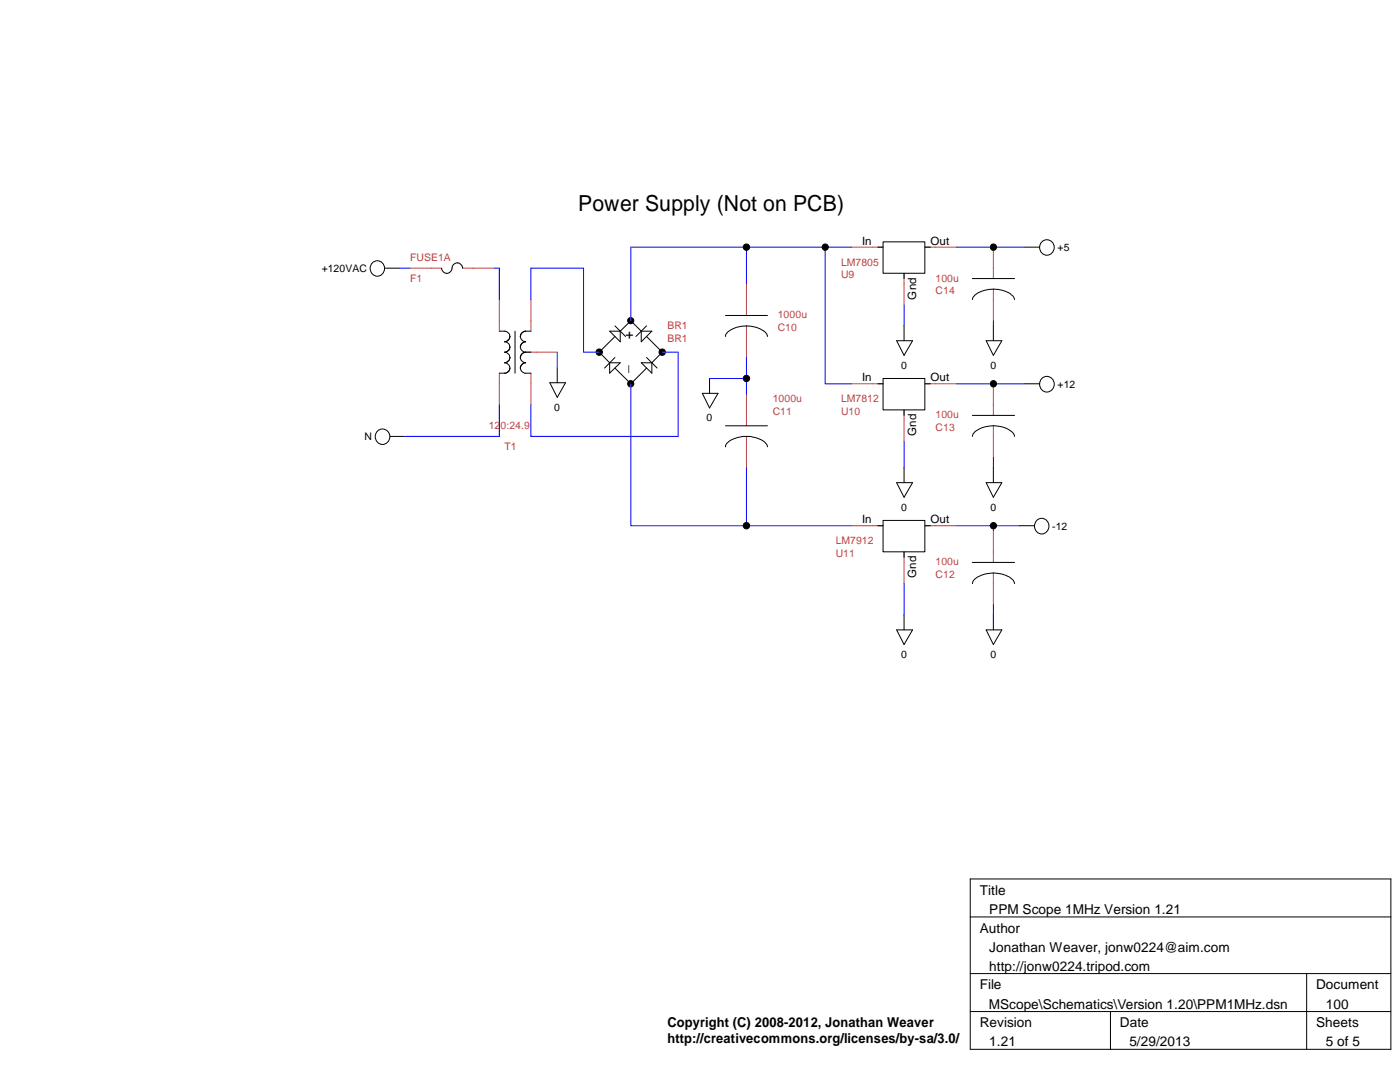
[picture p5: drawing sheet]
<svg xmlns="http://www.w3.org/2000/svg" width="279mm" height="216mm" viewBox="0 0 279 216" stroke-linecap="round" stroke-linejoin="round" font-family="sans-serif">
<g fill="none" stroke="#c04040" stroke-width=".2">
<path d="M81.8 53.5h6.3M92.3 53.5h6.3M99.7 59.8v6.3M106 59.8v6.3M149 56.6v6.3M169.9 49.3h6.3M180.4 54.6v6.2M184.6 49.3h6.3M198.2 49.3v6.3M198.2 57.7v6.3M99.7 74.5v6.3M104.9 70.3h6.3"/>
<path d="M106 74.5v6.3M149 65v6.3M149 78.7v6.3M169.9 76.6h6.3M184.6 76.6h6.3M198.2 76.6v6.3M149 87.1v6.2M180.4 81.8v6.3M198.2 85v6.3M169.9 104.9h6.3M180.4 110.2v6.3M184.6 104.9h6.3"/>
<path d="M198.2 106v6.2M198.2 114.3v6.3"/>
</g>
<g fill="none" stroke="#000" stroke-width=".2">
<path d="M74.5 52.3a1.48 1.48 0 0 1 2.3 1.3 1.48 1.48 0 0 1-2.3 1.2 1.62 1.62 0 0 1 0-2.5zM76.8 53.5h2.9M88.1 53.5a1.08 1.08 0 0 0 1.3 1 1.08 1.08 0 0 0 .9-1.3 1.07 1.07 0 0 1 1.1-.7 1.07 1.07 0 0 1 .9 1M175.2 49.3h1M176.2 48.3h8.4v6.2h-8.4zM180.4 54.6v1M184.6 49.3h1.1M194.1 59.8a3.1 3.1 0 0 1 2.6-1.9 5.7 5.7 0 0 1 5.6 1.4l.2 .5M194.1 55.6h8.4M204.6 49.3h2.9M99.7 66.1h1a1.06 1.06 0 0 1 1.1 1 1.06 1.06 0 0 1-1.1 1.1 1.04 1.04 0 0 1 1.1 1 1.04 1.04 0 0 1-1.1 1.1 1.06 1.06 0 0 1 1.1 1 1.06 1.06 0 0 1-1.1 1.1 1.04 1.04 0 0 1 1.1 1 1.04 1.04 0 0 1-1.1 1.1h-1M102.8 66.1v8.4"/>
<path d="M104.9 70.3a1.06 1.06 0 0 0-1.1 1 1.06 1.06 0 0 0 1.1 1.1 1.05 1.05 0 0 0-1.1 .9 1.05 1.05 0 0 0 .8 1.2h1.4M104.9 70.3h1.1M106 66.1h-1.1a1.06 1.06 0 0 0-1.1 1 1.06 1.06 0 0 0 1.1 1.1h-.3a1.03 1.03 0 0 0-.7 1.2 1.03 1.03 0 0 0 1 .9M109.7 76.4h3.2l-1.7 2.9zM111.2 73.4v3M121.7 66.1h2.1v2.1zM121.7 72.4h2.1l-2.1 2.1zM122.7 67.1l-3.1 3.2 2.1 2.1M122.7 65l2.1 2.1M122.7 73.4l3.2 3.2 3.1-3.2M122.7 71.3l-2.1 2.1M123.8 66.1l2.1-2.1 2.1 2.1"/>
<path d="M128 66.1h2.1l-2.1 2.1zM128 72.4h2.1v2.1zM129 71.3l2.1 2.1M129 67.1l3.2 3.2-2.1 2.1M129 65l-2.1 2.1M140.2 78.5h3.1l-1.7 2.9zM141.6 75.5v3M144.8 67.1a2.91 2.91 0 0 1 2.6-1.9 5.6 5.6 0 0 1 5.6 1.5l.2 .4M144.8 62.9h8.4M175.2 76.6h1M176.2 75.5h8.4v6.3h-8.4zM178.9 68h3.2l-1.7 2.9z"/>
<path d="M180.4 65v3M184.6 76.6h1.1M196.8 68h3.1l-1.7 2.9zM198.2 65v3M204.6 76.6h2.9M208.1 75.4a1.51 1.51 0 0 1 2.3 1.3 1.51 1.51 0 0 1-2.3 1.2 1.66 1.66 0 0 1 0-2.5zM77.9 87.1h2.9M144.8 89.2a2.74 2.74 0 0 1 2.3-1.9 5.9 5.9 0 0 1 5.9 1.4l.2 .5M144.8 85h8.4M178.9 96.3h3.2l-1.7 2.9zM180.4 81.8v1.1M180.4 93.3v3"/>
<path d="M194.1 87.1a2.4 2.4 0 0 1 1.8-1.7 6.2 6.2 0 0 1 6.3 1l.3 .7M194.1 82.9h8.4M196.8 96.3h3.1l-1.7 2.9zM198.2 93.3v3M175.2 104.9h1M176.2 103.8h8.4v6.3h-8.4zM180.4 110.2v1M184.6 104.9h1.1M194.1 116.5a2.85 2.85 0 0 1 2.3-1.9 5.9 5.9 0 0 1 5.8 1.2l.3 .7M194.1 112.2h8.4M203.5 104.9h3M207 103.7a1.5 1.5 0 0 1 2.3 1.3 1.5 1.5 0 0 1-2.3 1.2 1.66 1.66 0 0 1 0-2.5z"/>
<path d="M178.9 125.7h3.2l-1.7 2.9zM180.4 122.7v3M196.8 125.7h3.1l-1.7 2.9zM198.2 122.7v3M193.6 175.4h84v34h-84zM193.6 183h84M193.6 194.3h84M260.8 194.3v15.1M193.6 201.8h84M221.6 201.8v7.6"/>
<circle cx="149" cy="49.3" r=".64"/>
<circle cx="164.7" cy="49.3" r=".63"/>
<circle cx="198.3" cy="49.3" r=".63"/>
<circle cx="208.9" cy="49.4" r="1.51"/>
<circle cx="119.6" cy="70.3" r=".64"/>
<circle cx="125.9" cy="76.6" r=".63"/>
<circle cx="125.9" cy="64" r=".62"/>
<circle cx="132.2" cy="70.3" r=".64"/>
<circle cx="149" cy="75.5" r=".64"/>
<circle cx="198.3" cy="76.6" r=".63"/>
<circle cx="76.3" cy="87.1" r="1.51"/>
<circle cx="149" cy="104.9" r=".64"/>
<circle cx="198.3" cy="104.9" r=".63"/>
</g>
<g fill="#000">
<circle cx="149" cy="49.3" r=".64"/>
<circle cx="164.7" cy="49.3" r=".63"/>
<circle cx="198.3" cy="49.3" r=".63"/>
<circle cx="119.6" cy="70.3" r=".64"/>
<circle cx="125.9" cy="76.6" r=".63"/>
<circle cx="125.9" cy="64" r=".62"/>
<circle cx="132.2" cy="70.3" r=".64"/>
<circle cx="149" cy="75.5" r=".64"/>
<circle cx="198.3" cy="76.6" r=".63"/>
<circle cx="149" cy="104.9" r=".64"/>
<circle cx="198.3" cy="104.9" r=".63"/>
</g>
<g fill="none" stroke="#00f" stroke-width=".2">
<path d="M79.7 53.5h2.1M98.6 53.5h1.1v6.3M106 59.8v-6.3h10.5v16.8h3.1M149 49.3v7.3M164.7 49.3v27.3h5.2M169.9 49.3h-44v14.7M190.9 49.3h13.7M111.2 70.3v3.1M125.9 76.6v28.3h44M132.2 70.3h3.1v16.8h-29.3v-6.3M141.6 75.5h7.4M149 71.3v7.4"/>
<path d="M180.4 60.8v4.2M190.9 76.6h13.7M198.2 64v1M99.7 80.8v6.3h-18.9M149 93.3v11.6M180.4 88.1v5.2M198.2 91.3v2M180.4 116.5v6.2M190.9 104.9h12.6M198.2 104.9v1.1M198.2 120.6v2.1"/>
</g>
<text font-size="4.4" x="115.4" y="42">Power Supply (Not on PCB)</text>
<g font-size="2.7">
<text x="124.8" y="67.6">+</text>
<text x="125.3" y="74.5" transform="rotate(-90 125.3 74.5)">_</text>
<text x="195.5" y="178.6">Title</text>
<text x="197.4" y="182.4">PPM Scope 1MHz Version 1.21</text>
<text x="195.5" y="186.1">Author</text>
<text x="197.4" y="189.9">Jonathan Weaver, jonw0224@aim.com</text>
<text x="195.5" y="197.4">File</text>
<text x="197.4" y="193.7">http://jonw0224.tripod.com</text>
<text x="262.7" y="197.4">Document</text>
<text x="168" y="201.3">C:\SkyDrive\Projects\PPMScope\Schematics\Version 1.20\PPM1MHz.dsn</text>
<text x="264.6" y="201.3">100</text>
<text x="133.2" y="205">Copyright (C) 2008-2012, Jonathan Weaver</text>
<text x="133.2" y="208.1">http://creativecommons.org/licenses/by-sa/3.0/</text>
<text x="195.5" y="205">Revision</text>
<text x="197.4" y="208.8">1.21</text>
<text x="223.5" y="205">Date</text>
<text x="225.4" y="208.8">5/29/2013</text>
<text x="262.7" y="205">Sheets</text>
<text x="264.6" y="208.8">5 of 5</text>
</g>
<g font-size="2.3">
<text x="172" y="48.8">In</text>
<text x="185.7" y="48.8">Out</text>
<text x="182.8" y="59.8" transform="rotate(-90 182.8 59.8)">Gnd</text>
<text x="172" y="76.1">In</text>
<text x="185.7" y="76.1">Out</text>
<text x="182.8" y="87.1" transform="rotate(-90 182.8 87.1)">Gnd</text>
<text x="172" y="104.4">In</text>
<text x="185.7" y="104.4">Out</text>
<text x="182.8" y="115.4" transform="rotate(-90 182.8 115.4)">Gnd</text>
</g>
<g font-size="2.1" fill="#c04040">
<text x="81.8" y="52">FUSE1A</text>
<text x="167.9" y="53">LM7805</text>
<text x="81.8" y="56.2">F1</text>
<text x="167.9" y="55.5">U9</text>
<text x="186.7" y="58.7">C14</text>
<text x="186.7" y="56.2">100u</text>
<text x="133.2" y="65.6">BR1</text>
<text x="155.2" y="63.5">1000u</text>
<text x="133.2" y="68.2">BR1</text>
<text x="155.2" y="66">C10</text>
<text x="154.2" y="82.8">C11</text>
<text x="154.2" y="80.3">1000u</text>
<text x="167.9" y="82.8">U10</text>
<text x="167.9" y="80.3">LM7812</text>
<text x="186.7" y="83.4">100u</text>
<text x="97.6" y="85.6">120:24.9</text>
<text x="100.7" y="89.7">T1</text>
<text x="186.7" y="86">C13</text>
<text x="166.8" y="111.2">U11</text>
<text x="166.8" y="108.6">LM7912</text>
<text x="186.7" y="112.8">100u</text>
<text x="186.7" y="115.4">C12</text>
</g>
<g font-size="2.1">
<text x="211.1" y="50.1">+5</text>
<text x="64.2" y="54.3">+120VAC</text>
<text x="179.8" y="73.5">0</text>
<text x="197.7" y="73.5">0</text>
<text x="211.1" y="77.3">+12</text>
<text x="110.6" y="82">0</text>
<text x="72.8" y="87.8">N</text>
<text x="141" y="84">0</text>
<text x="179.8" y="101.9">0</text>
<text x="197.7" y="101.9">0</text>
<text x="210" y="105.7">-12</text>
<text x="179.8" y="131.2">0</text>
<text x="197.7" y="131.2">0</text>
</g>
</svg>
